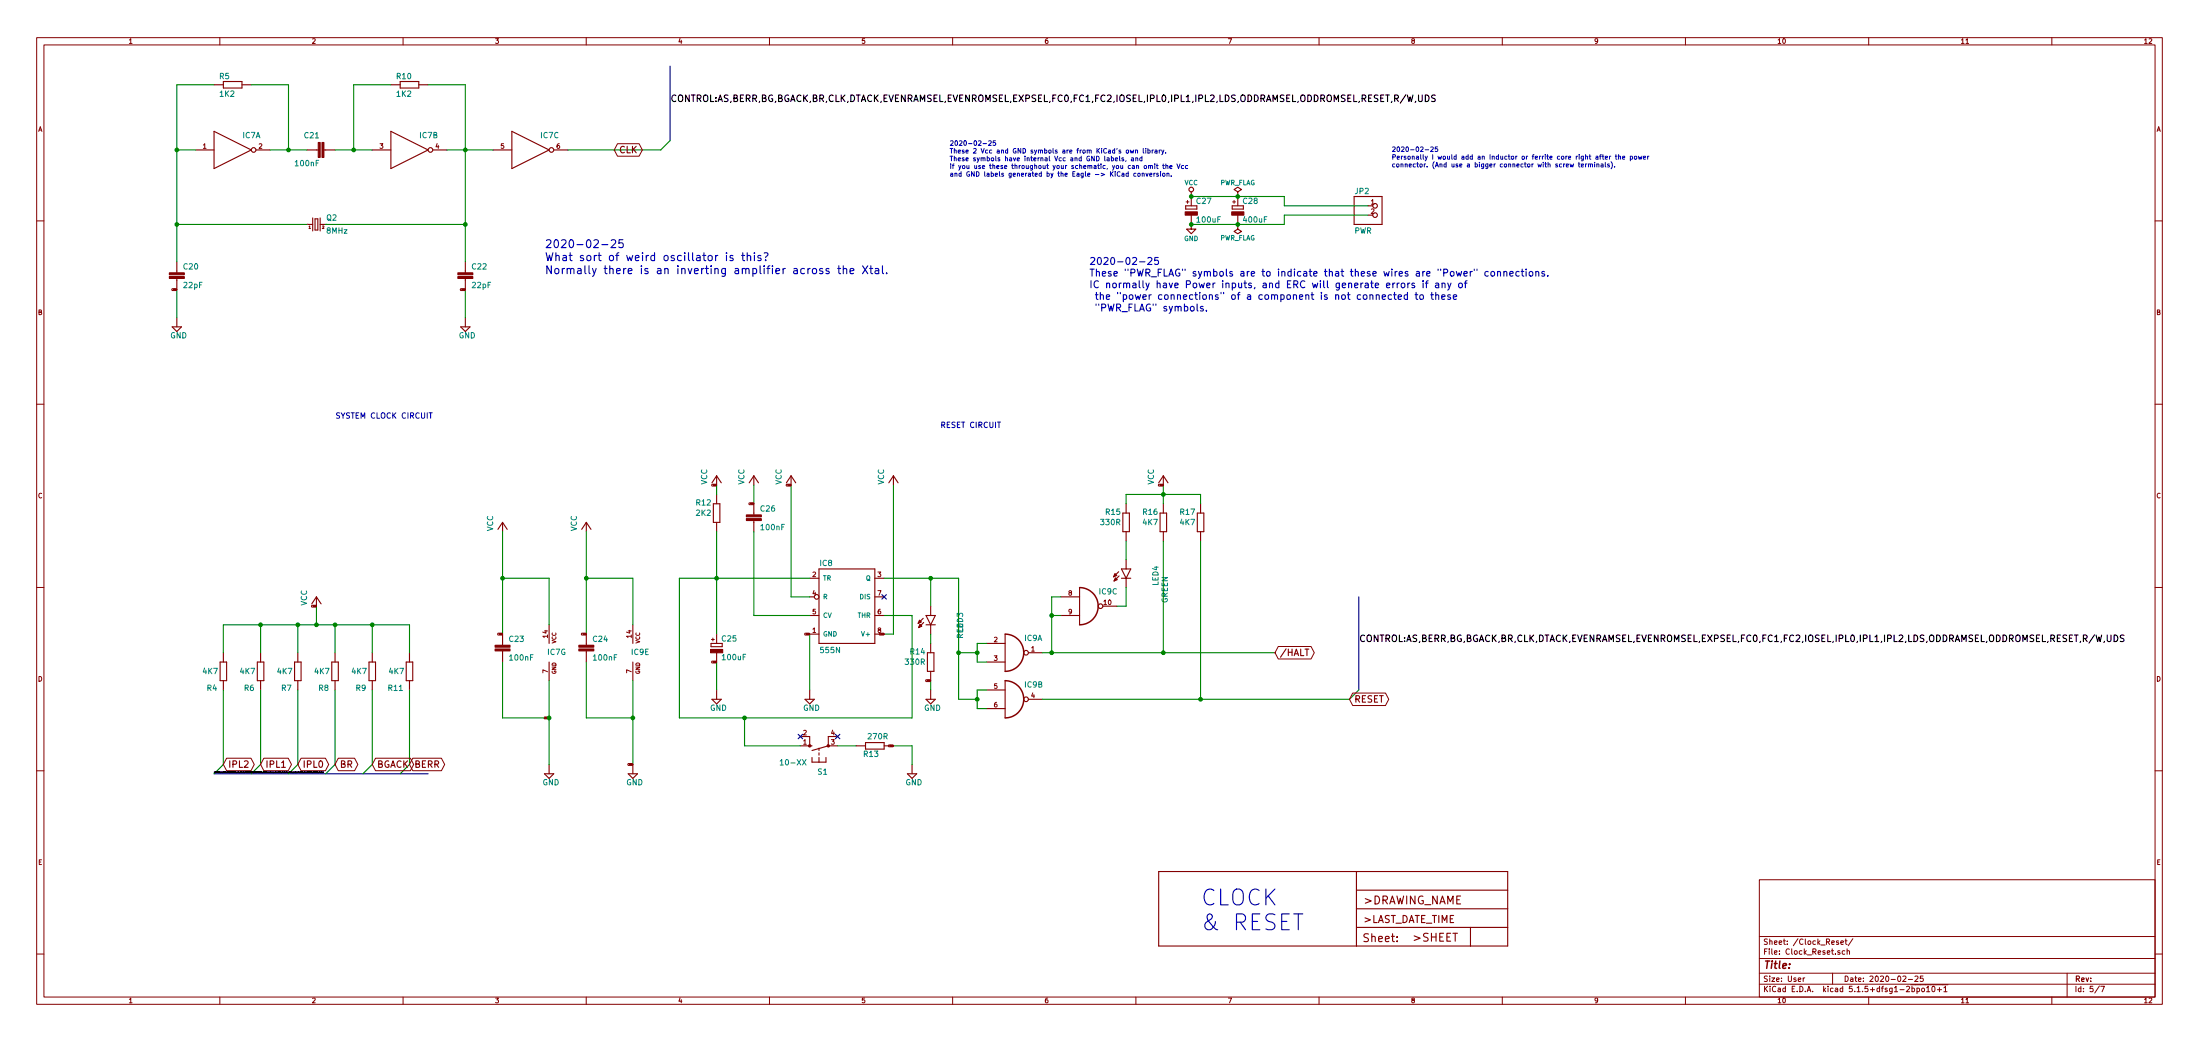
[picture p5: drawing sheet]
EESchema Schematic File Version 4
EELAYER 30 0
EELAYER END
$Descr User 23628 11170
encoding utf-8
Sheet 5 7
Title ""
Date "2020-02-25"
Rev ""
Comp ""
Comment1 ""
Comment2 ""
Comment3 ""
Comment4 ""
$EndDescr
Wire Bus Line
	7200 700  7200 1500
Text Label 7200 1100 0    70   ~ 0
CONTROL:AS,BERR,BG,BGACK,BR,CLK,DTACK,EVENRAMSEL,EVENROMSEL,EXPSEL,FC0,FC1,FC2,IOSEL,IPL0,IPL1,IPL2,LDS,ODDRAMSEL,ODDROMSEL,RESET,R/W,UDS
Wire Bus Line
	14600 6400 14600 7400
Text Label 14600 6900 0    70   ~ 0
CONTROL:AS,BERR,BG,BGACK,BR,CLK,DTACK,EVENRAMSEL,EVENROMSEL,EXPSEL,FC0,FC1,FC2,IOSEL,IPL0,IPL1,IPL2,LDS,ODDRAMSEL,ODDROMSEL,RESET,R/W,UDS
Text Label 2300 8300 0    10   ~ 0
CONTROL:AS,BERR,BG,BGACK,BR,CLK,DTACK,EVENRAMSEL,EVENROMSEL,EXPSEL,FC0,FC1,FC2,IOSEL,IPL0,IPL1,IPL2,LDS,ODDRAMSEL,ODDROMSEL,RESET,R/W,UDS
Wire Wire Line
	2900 1600 3100 1600
Wire Wire Line
	3100 1600 3300 1600
Wire Wire Line
	2700 900  3100 900 
Wire Wire Line
	3100 900  3100 1600
Connection ~ 3100 1600
Wire Wire Line
	3600 1600 3800 1600
Wire Wire Line
	3800 1600 4000 1600
Wire Wire Line
	4200 900  3800 900 
Wire Wire Line
	3800 900  3800 1600
Connection ~ 3800 1600
Wire Wire Line
	4800 1600 5000 1600
Wire Wire Line
	5000 1600 5300 1600
Wire Wire Line
	4600 900  5000 900 
Wire Wire Line
	5000 900  5000 1600
Wire Wire Line
	3500 2400 5000 2400
Wire Wire Line
	5000 2400 5000 1600
Wire Wire Line
	5000 2800 5000 2400
Connection ~ 5000 1600
Connection ~ 5000 2400
Wire Wire Line
	2100 1600 1900 1600
Wire Wire Line
	1900 1600 1900 900 
Wire Wire Line
	1900 900  2300 900 
Wire Wire Line
	1900 1600 1900 2400
Wire Wire Line
	1900 2400 3300 2400
Wire Wire Line
	1900 2800 1900 2400
Connection ~ 1900 1600
Connection ~ 1900 2400
Wire Wire Line
	5000 3100 5000 3400
Text GLabel 5000 3100 0    10   BiDi ~ 0
GND
Wire Wire Line
	1900 3100 1900 3400
Text GLabel 1900 3100 0    10   BiDi ~ 0
GND
Wire Wire Line
	10000 7300 10000 7400
Text GLabel 10000 7300 0    10   BiDi ~ 0
GND
Wire Wire Line
	8700 6800 8700 7400
Text GLabel 8700 6800 0    10   BiDi ~ 0
GND
Wire Wire Line
	9600 8000 9800 8000
Wire Wire Line
	9800 8000 9800 8200
Text GLabel 9600 8000 0    10   BiDi ~ 0
GND
Wire Wire Line
	7700 7100 7700 7400
Text GLabel 7700 7100 0    10   BiDi ~ 0
GND
Wire Wire Line
	14700 2300 13800 2300
Wire Wire Line
	13800 2300 13800 2400
Wire Wire Line
	13800 2400 13300 2400
Wire Wire Line
	13300 2400 12800 2400
Connection ~ 13300 2400
Connection ~ 12800 2400
Wire Wire Line
	6800 8200 6800 7700
Wire Wire Line
	6800 7700 6800 7300
Wire Wire Line
	6800 7700 6300 7700
Wire Wire Line
	6300 7700 6300 7100
Connection ~ 6800 7700
Text GLabel 6800 8200 0    10   BiDi ~ 0
GND
Wire Wire Line
	5900 7700 5400 7700
Wire Wire Line
	5400 7700 5400 7100
Wire Wire Line
	5900 7300 5900 7700
Wire Wire Line
	5900 7700 5900 8200
Connection ~ 5900 7700
Text GLabel 5900 7700 0    10   BiDi ~ 0
GND
Wire Wire Line
	7700 5200 7700 5300
Text GLabel 7700 5200 0    10   BiDi ~ 0
VCC
Wire Wire Line
	8100 5400 8100 5200
Text GLabel 8100 5400 0    10   BiDi ~ 0
VCC
Wire Wire Line
	9500 6800 9600 6800
Wire Wire Line
	9600 6800 9600 5200
Text GLabel 9500 6800 0    10   BiDi ~ 0
VCC
Wire Wire Line
	12500 5200 12500 5300
Wire Wire Line
	12500 5300 12500 5400
Wire Wire Line
	12900 5400 12900 5300
Wire Wire Line
	12900 5300 12500 5300
Wire Wire Line
	12100 5400 12100 5300
Wire Wire Line
	12100 5300 12500 5300
Connection ~ 12500 5300
Text GLabel 12500 5200 0    10   BiDi ~ 0
VCC
Wire Wire Line
	8500 5200 8500 6400
Wire Wire Line
	8500 6400 8700 6400
Text GLabel 8500 5200 0    10   BiDi ~ 0
VCC
Wire Wire Line
	3400 6500 3400 6700
Wire Wire Line
	3400 6700 3200 6700
Wire Wire Line
	3200 6700 2800 6700
Wire Wire Line
	2800 6700 2400 6700
Wire Wire Line
	2400 6700 2400 7000
Wire Wire Line
	3400 6700 3600 6700
Wire Wire Line
	3600 6700 4000 6700
Wire Wire Line
	4000 6700 4400 6700
Wire Wire Line
	4400 6700 4400 7000
Wire Wire Line
	4000 7000 4000 6700
Wire Wire Line
	3600 7000 3600 6700
Wire Wire Line
	3200 7000 3200 6700
Wire Wire Line
	2800 7000 2800 6700
Connection ~ 3400 6700
Connection ~ 4000 6700
Connection ~ 3600 6700
Connection ~ 3200 6700
Connection ~ 2800 6700
Text GLabel 3400 6500 0    10   BiDi ~ 0
VCC
Wire Wire Line
	14700 2200 13800 2200
Wire Wire Line
	13800 2200 13800 2100
Wire Wire Line
	13800 2100 13300 2100
Wire Wire Line
	13300 2100 12800 2100
Connection ~ 13300 2100
Connection ~ 12800 2100
Wire Wire Line
	6300 6800 6300 6200
Wire Wire Line
	6300 6200 6300 5700
Wire Wire Line
	6800 6700 6800 6200
Wire Wire Line
	6800 6200 6300 6200
Connection ~ 6300 6200
Text GLabel 6300 6800 0    10   BiDi ~ 0
VCC
Wire Wire Line
	5400 6800 5400 6200
Wire Wire Line
	5400 6200 5400 5700
Wire Wire Line
	5900 6200 5400 6200
Wire Wire Line
	5900 6200 5900 6700
Connection ~ 5400 6200
Text GLabel 5400 6800 0    10   BiDi ~ 0
VCC
Wire Wire Line
	8100 5700 8100 6600
Wire Wire Line
	8100 6600 8700 6600
Wire Wire Line
	10000 6800 10000 6900
Wire Wire Line
	11200 7000 11300 7000
Wire Wire Line
	11300 7000 12500 7000
Wire Wire Line
	12500 7000 13700 7000
Wire Wire Line
	12500 5800 12500 7000
Wire Wire Line
	11400 6600 11300 6600
Wire Wire Line
	11300 6600 11300 7000
Wire Wire Line
	11300 6600 11300 6400
Wire Wire Line
	11300 6400 11400 6400
Connection ~ 12500 7000
Connection ~ 11300 7000
Connection ~ 11300 6600
Text GLabel 13700 7000 2    70   BiDi ~ 0
/HALT
Wire Wire Line
	12000 6500 12100 6500
Wire Wire Line
	12100 6500 12100 6300
Wire Wire Line
	12100 6000 12100 5800
Wire Wire Line
	10300 7000 10500 7000
Wire Wire Line
	10500 7000 10500 6900
Wire Wire Line
	10500 6900 10600 6900
Wire Wire Line
	10500 7000 10500 7100
Wire Wire Line
	10500 7100 10600 7100
Wire Wire Line
	10300 7000 10300 7500
Wire Wire Line
	10300 7500 10500 7500
Wire Wire Line
	10500 7500 10500 7400
Wire Wire Line
	10500 7400 10600 7400
Wire Wire Line
	10500 7500 10500 7600
Wire Wire Line
	10500 7600 10600 7600
Wire Wire Line
	10300 6200 10300 7000
Wire Wire Line
	9500 6200 10000 6200
Wire Wire Line
	10000 6200 10300 6200
Wire Wire Line
	10000 6500 10000 6200
Connection ~ 10500 7000
Connection ~ 10500 7500
Connection ~ 10300 7000
Connection ~ 10000 6200
Wire Wire Line
	9000 8000 9200 8000
Wire Wire Line
	9500 6600 9800 6600
Wire Wire Line
	8700 6200 7700 6200
Wire Wire Line
	7700 6200 7300 6200
Wire Wire Line
	8000 7700 7300 7700
Wire Wire Line
	7300 7700 7300 6200
Wire Wire Line
	8600 8000 8000 8000
Wire Wire Line
	8000 8000 8000 7700
Wire Wire Line
	7700 5700 7700 6200
Wire Wire Line
	9800 6600 9800 7700
Wire Wire Line
	9800 7700 8000 7700
Wire Wire Line
	7700 6200 7700 6800
Connection ~ 7700 6200
Connection ~ 8000 7700
Wire Wire Line
	7100 1600 6100 1600
Text GLabel 6600 1600 2    70   BiDi ~ 0
CLK
Wire Wire Line
	11200 7500 12900 7500
Wire Wire Line
	12900 5800 12900 7500
Wire Wire Line
	14500 7500 12900 7500
Connection ~ 12900 7500
Text GLabel 14500 7500 2    70   BiDi ~ 0
RESET
Wire Wire Line
	2400 8200 2400 7400
Text GLabel 2400 8200 2    70   BiDi ~ 0
IPL2
Wire Wire Line
	2800 8200 2800 7400
Text GLabel 2800 8200 2    70   BiDi ~ 0
IPL1
Wire Wire Line
	3200 8200 3200 7400
Text GLabel 3200 8200 2    70   BiDi ~ 0
IPL0
Wire Wire Line
	4000 8200 4000 7400
Text GLabel 4000 8200 2    70   BiDi ~ 0
BGACK
Wire Wire Line
	3600 8200 3600 7400
Text GLabel 3600 8200 2    70   BiDi ~ 0
BR
Wire Wire Line
	4400 8200 4400 7400
Text GLabel 4400 8200 2    70   BiDi ~ 0
BERR
Entry Wire Line
	7100 1600 7200 1500
Entry Wire Line
	14500 7500 14600 7400
Entry Wire Line
	2300 8300 2400 8200
Entry Wire Line
	2700 8300 2800 8200
Entry Wire Line
	3100 8300 3200 8200
Entry Wire Line
	3900 8300 4000 8200
Entry Wire Line
	3500 8300 3600 8200
Entry Wire Line
	4300 8300 4400 8200
$Comp
L rosco_m68k-eagle-import:C2,5-3 C20
U 1 1
P 1900 2900
AR Path="/88BEBDCA" Ref="C20"  Part="1" 
AR Path="/5E53B952/88BEBDCA" Ref="C20"  Part="1" 
F 0 "C20" H 1960 2915 59  0000 L BNN
F 1 "22pF" H 1960 2715 59  0000 L BNN
F 2 "rosco_m68k:C2.5-3" H 1900 2900 50  0001 C CNN
F 3 "" H 1900 2900 50  0001 C CNN
	1    1900 2900
	1    0    0    -1  
$EndComp
$Comp
L rosco_m68k-eagle-import:C2,5-3 C22
U 1 1
P 5000 2900
AR Path="/F30D3666" Ref="C22"  Part="1" 
AR Path="/5E53B952/F30D3666" Ref="C22"  Part="1" 
F 0 "C22" H 5060 2915 59  0000 L BNN
F 1 "22pF" H 5060 2715 59  0000 L BNN
F 2 "rosco_m68k:C2.5-3" H 5000 2900 50  0001 C CNN
F 3 "" H 5000 2900 50  0001 C CNN
	1    5000 2900
	1    0    0    -1  
$EndComp
$Comp
L rosco_m68k-eagle-import:C2,5-3 C21
U 1 1
P 3400 1600
AR Path="/16E29A2C" Ref="C21"  Part="1" 
AR Path="/5E53B952/16E29A2C" Ref="C21"  Part="1" 
F 0 "C21" V 3585 1560 59  0000 L BNN
F 1 "100nF" V 3285 1560 59  0000 L BNN
F 2 "rosco_m68k:C2.5-3" H 3400 1600 50  0001 C CNN
F 3 "" H 3400 1600 50  0001 C CNN
	1    3400 1600
	0    -1   -1   0   
$EndComp
$Comp
L rosco_m68k-eagle-import:R-EU_0207_10 R5
U 1 1
P 2500 900
AR Path="/76E91BB6" Ref="R5"  Part="1" 
AR Path="/5E53B952/76E91BB6" Ref="R5"  Part="1" 
F 0 "R5" H 2350 959 59  0000 L BNN
F 1 "1K2" H 2350 770 59  0000 L BNN
F 2 "rosco_m68k:0207_10" H 2500 900 50  0001 C CNN
F 3 "" H 2500 900 50  0001 C CNN
	1    2500 900 
	1    0    0    -1  
$EndComp
$Comp
L rosco_m68k-eagle-import:R-EU_0207_10 R10
U 1 1
P 4400 900
AR Path="/7B8B8F0B" Ref="R10"  Part="1" 
AR Path="/5E53B952/7B8B8F0B" Ref="R10"  Part="1" 
F 0 "R10" H 4250 959 59  0000 L BNN
F 1 "1K2" H 4250 770 59  0000 L BNN
F 2 "rosco_m68k:0207_10" H 4400 900 50  0001 C CNN
F 3 "" H 4400 900 50  0001 C CNN
	1    4400 900 
	1    0    0    -1  
$EndComp
$Comp
L rosco_m68k-eagle-import:CRYSTALHC49S Q2
U 1 1
P 3400 2400
AR Path="/8AC56962" Ref="Q2"  Part="1" 
AR Path="/5E53B952/8AC56962" Ref="Q2"  Part="1" 
F 0 "Q2" H 3500 2440 59  0000 L BNN
F 1 "8MHz" H 3500 2300 59  0000 L BNN
F 2 "rosco_m68k:HC49_S" H 3400 2400 50  0001 C CNN
F 3 "" H 3400 2400 50  0001 C CNN
	1    3400 2400
	1    0    0    -1  
$EndComp
$Comp
L rosco_m68k-eagle-import:GND #SUPPLY20
U 1 1
P 1900 3500
AR Path="/11576E5E" Ref="#SUPPLY20"  Part="1" 
AR Path="/5E53B952/11576E5E" Ref="#SUPPLY020"  Part="1" 
F 0 "#SUPPLY020" H 1900 3500 50  0001 C CNN
F 1 "GND" H 1825 3375 59  0000 L BNN
F 2 "" H 1900 3500 50  0001 C CNN
F 3 "" H 1900 3500 50  0001 C CNN
	1    1900 3500
	1    0    0    -1  
$EndComp
$Comp
L rosco_m68k-eagle-import:GND #SUPPLY21
U 1 1
P 5000 3500
AR Path="/BB85E6C7" Ref="#SUPPLY21"  Part="1" 
AR Path="/5E53B952/BB85E6C7" Ref="#SUPPLY021"  Part="1" 
F 0 "#SUPPLY021" H 5000 3500 50  0001 C CNN
F 1 "GND" H 4925 3375 59  0000 L BNN
F 2 "" H 5000 3500 50  0001 C CNN
F 3 "" H 5000 3500 50  0001 C CNN
	1    5000 3500
	1    0    0    -1  
$EndComp
$Comp
L rosco_m68k-eagle-import:A3L-LOC #FRAME4
U 1 1
P 1100 10300
AR Path="/16F02BA1" Ref="#FRAME4"  Part="1" 
AR Path="/5E53B952/16F02BA1" Ref="#FRAME4"  Part="1" 
F 0 "#FRAME4" H 1100 10300 50  0001 C CNN
F 1 "BOOT line generator" H 1100 10300 50  0001 C CNN
F 2 "" H 1100 10300 50  0001 C CNN
F 3 "" H 1100 10300 50  0001 C CNN
	1    1100 10300
	1    0    0    -1  
$EndComp
$Comp
L rosco_m68k-eagle-import:555N IC8
U 1 1
P 9100 6500
AR Path="/FEE713EA" Ref="IC8"  Part="1" 
AR Path="/5E53B952/FEE713EA" Ref="IC8"  Part="1" 
F 0 "IC8" H 8800 6930 59  0000 L BNN
F 1 "555N" H 8800 5995 59  0000 L BNN
F 2 "rosco_m68k:DIL08" H 9100 6500 50  0001 C CNN
F 3 "" H 9100 6500 50  0001 C CNN
	1    9100 6500
	1    0    0    -1  
$EndComp
$Comp
L rosco_m68k-eagle-import:7401N IC9
U 1 1
P 10900 7000
AR Path="/F64B6C5C" Ref="IC9"  Part="1" 
AR Path="/5E53B952/F64B6C5C" Ref="IC9"  Part="1" 
F 0 "IC9" H 11000 7125 59  0000 L BNN
F 1 "74LS01N" H 11000 6800 59  0001 L BNN
F 2 "rosco_m68k:DIL14" H 10900 7000 50  0001 C CNN
F 3 "" H 10900 7000 50  0001 C CNN
	1    10900 7000
	1    0    0    -1  
$EndComp
$Comp
L rosco_m68k-eagle-import:7401N IC9
U 2 1
P 10900 7500
AR Path="/F64B6C50" Ref="IC9"  Part="2" 
AR Path="/5E53B952/F64B6C50" Ref="IC9"  Part="2" 
F 0 "IC9" H 11000 7625 59  0000 L BNN
F 1 "74LS01N" H 11000 7300 59  0001 L BNN
F 2 "rosco_m68k:DIL14" H 10900 7500 50  0001 C CNN
F 3 "" H 10900 7500 50  0001 C CNN
	2    10900 7500
	1    0    0    -1  
$EndComp
$Comp
L rosco_m68k-eagle-import:7401N IC9
U 3 1
P 11700 6500
AR Path="/F64B6C54" Ref="IC9"  Part="3" 
AR Path="/5E53B952/F64B6C54" Ref="IC9"  Part="3" 
F 0 "IC9" H 11800 6625 59  0000 L BNN
F 1 "74LS01N" H 11800 6300 59  0001 L BNN
F 2 "rosco_m68k:DIL14" H 11700 6500 50  0001 C CNN
F 3 "" H 11700 6500 50  0001 C CNN
	3    11700 6500
	1    0    0    -1  
$EndComp
$Comp
L rosco_m68k-eagle-import:R-EU_0207_10 R12
U 1 1
P 7700 5500
AR Path="/F401FE7E" Ref="R12"  Part="1" 
AR Path="/5E53B952/F401FE7E" Ref="R12"  Part="1" 
F 0 "R12" V 7841 5550 59  0000 L BNN
F 1 "2K2" V 7730 5550 59  0000 L BNN
F 2 "rosco_m68k:0207_10" H 7700 5500 50  0001 C CNN
F 3 "" H 7700 5500 50  0001 C CNN
	1    7700 5500
	0    -1   -1   0   
$EndComp
$Comp
L rosco_m68k-eagle-import:R-EU_0207_10 R13
U 1 1
P 9400 8000
AR Path="/BDE9F7DA" Ref="R13"  Part="1" 
AR Path="/5E53B952/BDE9F7DA" Ref="R13"  Part="1" 
F 0 "R13" H 9350 8059 59  0000 L BNN
F 1 "270R" H 9250 7870 59  0000 L BNN
F 2 "rosco_m68k:0207_10" H 9400 8000 50  0001 C CNN
F 3 "" H 9400 8000 50  0001 C CNN
	1    9400 8000
	-1   0    0    1   
$EndComp
$Comp
L rosco_m68k-eagle-import:R-EU_0207_10 R14
U 1 1
P 10000 7100
AR Path="/59846CAA" Ref="R14"  Part="1" 
AR Path="/5E53B952/59846CAA" Ref="R14"  Part="1" 
F 0 "R14" V 10141 7150 59  0000 L BNN
F 1 "330R" V 10030 7150 59  0000 L BNN
F 2 "rosco_m68k:0207_10" H 10000 7100 50  0001 C CNN
F 3 "" H 10000 7100 50  0001 C CNN
	1    10000 7100
	0    -1   -1   0   
$EndComp
$Comp
L rosco_m68k-eagle-import:R-EU_0207_10 R16
U 1 1
P 12500 5600
AR Path="/1CDB656C" Ref="R16"  Part="1" 
AR Path="/5E53B952/1CDB656C" Ref="R16"  Part="1" 
F 0 "R16" V 12641 5650 59  0000 L BNN
F 1 "4K7" V 12530 5650 59  0000 L BNN
F 2 "rosco_m68k:0207_10" H 12500 5600 50  0001 C CNN
F 3 "" H 12500 5600 50  0001 C CNN
	1    12500 5600
	0    -1   -1   0   
$EndComp
$Comp
L rosco_m68k-eagle-import:R-EU_0207_10 R17
U 1 1
P 12900 5600
AR Path="/120757BD" Ref="R17"  Part="1" 
AR Path="/5E53B952/120757BD" Ref="R17"  Part="1" 
F 0 "R17" V 13041 5650 59  0000 L BNN
F 1 "4K7" V 12930 5650 59  0000 L BNN
F 2 "rosco_m68k:0207_10" H 12900 5600 50  0001 C CNN
F 3 "" H 12900 5600 50  0001 C CNN
	1    12900 5600
	0    -1   -1   0   
$EndComp
$Comp
L rosco_m68k-eagle-import:R-EU_0207_10 R15
U 1 1
P 12100 5600
AR Path="/FD2CBBBB" Ref="R15"  Part="1" 
AR Path="/5E53B952/FD2CBBBB" Ref="R15"  Part="1" 
F 0 "R15" V 12241 5650 59  0000 L BNN
F 1 "330R" V 12130 5650 59  0000 L BNN
F 2 "rosco_m68k:0207_10" H 12100 5600 50  0001 C CNN
F 3 "" H 12100 5600 50  0001 C CNN
	1    12100 5600
	0    -1   -1   0   
$EndComp
$Comp
L rosco_m68k-eagle-import:C2,5-3 C26
U 1 1
P 8100 5500
AR Path="/3410F41C" Ref="C26"  Part="1" 
AR Path="/5E53B952/3410F41C" Ref="C26"  Part="1" 
F 0 "C26" H 8160 5515 59  0000 L BNN
F 1 "100nF" H 8160 5315 59  0000 L BNN
F 2 "rosco_m68k:C2.5-3" H 8100 5500 50  0001 C CNN
F 3 "" H 8100 5500 50  0001 C CNN
	1    8100 5500
	1    0    0    -1  
$EndComp
$Comp
L rosco_m68k-eagle-import:10-XX S1
U 1 1
P 8800 8000
AR Path="/CEBFFD5E" Ref="S1"  Part="1" 
AR Path="/5E53B952/CEBFFD5E" Ref="S1"  Part="1" 
F 0 "S1" V 8550 7900 59  0000 L BNN
F 1 "10-XX" V 8650 8125 59  0000 L BNN
F 2 "rosco_m68k:B3F-10XX" H 8800 8000 50  0001 C CNN
F 3 "" H 8800 8000 50  0001 C CNN
	1    8800 8000
	0    -1   -1   0   
$EndComp
$Comp
L rosco_m68k-eagle-import:VCC #P+19
U 1 1
P 7700 5100
AR Path="/A2BCAE6A" Ref="#P+19"  Part="1" 
AR Path="/5E53B952/A2BCAE6A" Ref="#P+019"  Part="1" 
F 0 "#P+019" H 7700 5100 50  0001 C CNN
F 1 "VCC" V 7600 5000 59  0000 L BNN
F 2 "" H 7700 5100 50  0001 C CNN
F 3 "" H 7700 5100 50  0001 C CNN
	1    7700 5100
	1    0    0    -1  
$EndComp
$Comp
L rosco_m68k-eagle-import:GND #SUPPLY24
U 1 1
P 7700 7500
AR Path="/6EA68DB5" Ref="#SUPPLY24"  Part="1" 
AR Path="/5E53B952/6EA68DB5" Ref="#SUPPLY024"  Part="1" 
F 0 "#SUPPLY024" H 7700 7500 50  0001 C CNN
F 1 "GND" H 7625 7375 59  0000 L BNN
F 2 "" H 7700 7500 50  0001 C CNN
F 3 "" H 7700 7500 50  0001 C CNN
	1    7700 7500
	1    0    0    -1  
$EndComp
$Comp
L rosco_m68k-eagle-import:LED5MM LED3
U 1 1
P 10000 6600
AR Path="/273DB787" Ref="LED3"  Part="1" 
AR Path="/5E53B952/273DB787" Ref="LED3"  Part="1" 
F 0 "LED3" V 10280 6640 59  0000 R TNN
F 1 "RED" V 10280 6525 59  0000 R TNN
F 2 "rosco_m68k:LED5MM" H 10000 6600 50  0001 C CNN
F 3 "" H 10000 6600 50  0001 C CNN
	1    10000 6600
	1    0    0    -1  
$EndComp
$Comp
L rosco_m68k-eagle-import:LED5MM LED4
U 1 1
P 12100 6100
AR Path="/E47C4FF9" Ref="LED4"  Part="1" 
AR Path="/5E53B952/E47C4FF9" Ref="LED4"  Part="1" 
F 0 "LED4" V 12380 6140 59  0000 R TNN
F 1 "GREEN" V 12480 6025 59  0000 R TNN
F 2 "rosco_m68k:LED5MM" H 12100 6100 50  0001 C CNN
F 3 "" H 12100 6100 50  0001 C CNN
	1    12100 6100
	1    0    0    -1  
$EndComp
$Comp
L rosco_m68k-eagle-import:GND #SUPPLY27
U 1 1
P 10000 7500
AR Path="/25AF8A01" Ref="#SUPPLY27"  Part="1" 
AR Path="/5E53B952/25AF8A01" Ref="#SUPPLY027"  Part="1" 
F 0 "#SUPPLY027" H 10000 7500 50  0001 C CNN
F 1 "GND" H 9925 7375 59  0000 L BNN
F 2 "" H 10000 7500 50  0001 C CNN
F 3 "" H 10000 7500 50  0001 C CNN
	1    10000 7500
	1    0    0    -1  
$EndComp
$Comp
L rosco_m68k-eagle-import:VCC #P+23
U 1 1
P 12500 5100
AR Path="/3F3FBE72" Ref="#P+23"  Part="1" 
AR Path="/5E53B952/3F3FBE72" Ref="#P+023"  Part="1" 
F 0 "#P+023" H 12500 5100 50  0001 C CNN
F 1 "VCC" V 12400 5000 59  0000 L BNN
F 2 "" H 12500 5100 50  0001 C CNN
F 3 "" H 12500 5100 50  0001 C CNN
	1    12500 5100
	1    0    0    -1  
$EndComp
$Comp
L rosco_m68k-eagle-import:VCC #P+22
U 1 1
P 9600 5100
AR Path="/DE82DA3E" Ref="#P+22"  Part="1" 
AR Path="/5E53B952/DE82DA3E" Ref="#P+022"  Part="1" 
F 0 "#P+022" H 9600 5100 50  0001 C CNN
F 1 "VCC" V 9500 5000 59  0000 L BNN
F 2 "" H 9600 5100 50  0001 C CNN
F 3 "" H 9600 5100 50  0001 C CNN
	1    9600 5100
	1    0    0    -1  
$EndComp
$Comp
L rosco_m68k-eagle-import:VCC #P+20
U 1 1
P 8100 5100
AR Path="/0B44AC3A" Ref="#P+20"  Part="1" 
AR Path="/5E53B952/0B44AC3A" Ref="#P+020"  Part="1" 
F 0 "#P+020" H 8100 5100 50  0001 C CNN
F 1 "VCC" V 8000 5000 59  0000 L BNN
F 2 "" H 8100 5100 50  0001 C CNN
F 3 "" H 8100 5100 50  0001 C CNN
	1    8100 5100
	1    0    0    -1  
$EndComp
$Comp
L rosco_m68k-eagle-import:GND #SUPPLY26
U 1 1
P 9800 8300
AR Path="/D211C7B6" Ref="#SUPPLY26"  Part="1" 
AR Path="/5E53B952/D211C7B6" Ref="#SUPPLY026"  Part="1" 
F 0 "#SUPPLY026" H 9800 8300 50  0001 C CNN
F 1 "GND" H 9725 8175 59  0000 L BNN
F 2 "" H 9800 8300 50  0001 C CNN
F 3 "" H 9800 8300 50  0001 C CNN
	1    9800 8300
	1    0    0    -1  
$EndComp
$Comp
L rosco_m68k-eagle-import:GND #SUPPLY25
U 1 1
P 8700 7500
AR Path="/45AA5876" Ref="#SUPPLY25"  Part="1" 
AR Path="/5E53B952/45AA5876" Ref="#SUPPLY025"  Part="1" 
F 0 "#SUPPLY025" H 8700 7500 50  0001 C CNN
F 1 "GND" H 8625 7375 59  0000 L BNN
F 2 "" H 8700 7500 50  0001 C CNN
F 3 "" H 8700 7500 50  0001 C CNN
	1    8700 7500
	1    0    0    -1  
$EndComp
$Comp
L rosco_m68k-eagle-import:VCC #P+21
U 1 1
P 8500 5100
AR Path="/AF5215F4" Ref="#P+21"  Part="1" 
AR Path="/5E53B952/AF5215F4" Ref="#P+021"  Part="1" 
F 0 "#P+021" H 8500 5100 50  0001 C CNN
F 1 "VCC" V 8400 5000 59  0000 L BNN
F 2 "" H 8500 5100 50  0001 C CNN
F 3 "" H 8500 5100 50  0001 C CNN
	1    8500 5100
	1    0    0    -1  
$EndComp
$Comp
L rosco_m68k-eagle-import:R-EU_0207_10 R4
U 1 1
P 2400 7200
AR Path="/51A2EE5C" Ref="R4"  Part="1" 
AR Path="/5E53B952/51A2EE5C" Ref="R4"  Part="1" 
F 0 "R4" V 2250 7259 59  0000 L BNN
F 1 "4K7" V 2430 7250 59  0000 L BNN
F 2 "rosco_m68k:0207_10" H 2400 7200 50  0001 C CNN
F 3 "" H 2400 7200 50  0001 C CNN
	1    2400 7200
	0    -1   -1   0   
$EndComp
$Comp
L rosco_m68k-eagle-import:R-EU_0207_10 R6
U 1 1
P 2800 7200
AR Path="/5F990599" Ref="R6"  Part="1" 
AR Path="/5E53B952/5F990599" Ref="R6"  Part="1" 
F 0 "R6" V 2650 7259 59  0000 L BNN
F 1 "4K7" V 2830 7250 59  0000 L BNN
F 2 "rosco_m68k:0207_10" H 2800 7200 50  0001 C CNN
F 3 "" H 2800 7200 50  0001 C CNN
	1    2800 7200
	0    -1   -1   0   
$EndComp
$Comp
L rosco_m68k-eagle-import:R-EU_0207_10 R7
U 1 1
P 3200 7200
AR Path="/A57FCB1C" Ref="R7"  Part="1" 
AR Path="/5E53B952/A57FCB1C" Ref="R7"  Part="1" 
F 0 "R7" V 3050 7259 59  0000 L BNN
F 1 "4K7" V 3230 7250 59  0000 L BNN
F 2 "rosco_m68k:0207_10" H 3200 7200 50  0001 C CNN
F 3 "" H 3200 7200 50  0001 C CNN
	1    3200 7200
	0    -1   -1   0   
$EndComp
$Comp
L rosco_m68k-eagle-import:R-EU_0207_10 R8
U 1 1
P 3600 7200
AR Path="/88AE9C44" Ref="R8"  Part="1" 
AR Path="/5E53B952/88AE9C44" Ref="R8"  Part="1" 
F 0 "R8" V 3450 7259 59  0000 L BNN
F 1 "4K7" V 3630 7250 59  0000 L BNN
F 2 "rosco_m68k:0207_10" H 3600 7200 50  0001 C CNN
F 3 "" H 3600 7200 50  0001 C CNN
	1    3600 7200
	0    -1   -1   0   
$EndComp
$Comp
L rosco_m68k-eagle-import:R-EU_0207_10 R9
U 1 1
P 4000 7200
AR Path="/949C8759" Ref="R9"  Part="1" 
AR Path="/5E53B952/949C8759" Ref="R9"  Part="1" 
F 0 "R9" V 3850 7259 59  0000 L BNN
F 1 "4K7" V 4030 7250 59  0000 L BNN
F 2 "rosco_m68k:0207_10" H 4000 7200 50  0001 C CNN
F 3 "" H 4000 7200 50  0001 C CNN
	1    4000 7200
	0    -1   -1   0   
$EndComp
$Comp
L rosco_m68k-eagle-import:R-EU_0207_10 R11
U 1 1
P 4400 7200
AR Path="/755AD31A" Ref="R11"  Part="1" 
AR Path="/5E53B952/755AD31A" Ref="R11"  Part="1" 
F 0 "R11" V 4250 7259 59  0000 L BNN
F 1 "4K7" V 4430 7250 59  0000 L BNN
F 2 "rosco_m68k:0207_10" H 4400 7200 50  0001 C CNN
F 3 "" H 4400 7200 50  0001 C CNN
	1    4400 7200
	0    -1   -1   0   
$EndComp
$Comp
L rosco_m68k-eagle-import:VCC #P+16
U 1 1
P 3400 6400
AR Path="/483164F1" Ref="#P+16"  Part="1" 
AR Path="/5E53B952/483164F1" Ref="#P+016"  Part="1" 
F 0 "#P+016" H 3400 6400 50  0001 C CNN
F 1 "VCC" V 3300 6300 59  0000 L BNN
F 2 "" H 3400 6400 50  0001 C CNN
F 3 "" H 3400 6400 50  0001 C CNN
	1    3400 6400
	1    0    0    -1  
$EndComp
$Comp
L rosco_m68k-eagle-import:CPOL-EUE2.5-5 C25
U 1 1
P 7700 6900
AR Path="/3922B072" Ref="C25"  Part="1" 
AR Path="/5E53B952/3922B072" Ref="C25"  Part="1" 
F 0 "C25" H 7745 6919 59  0000 L BNN
F 1 "100uF" H 7745 6719 59  0000 L BNN
F 2 "rosco_m68k:E2,5-5" H 7700 6900 50  0001 C CNN
F 3 "" H 7700 6900 50  0001 C CNN
	1    7700 6900
	1    0    0    -1  
$EndComp
$Comp
L rosco_m68k-eagle-import:7404N IC7
U 1 1
P 2500 1600
AR Path="/46D5F863" Ref="IC7"  Part="1" 
AR Path="/5E53B952/46D5F863" Ref="IC7"  Part="1" 
F 0 "IC7" H 2600 1725 59  0000 L BNN
F 1 "7404N" H 2600 1400 59  0001 L BNN
F 2 "rosco_m68k:DIL14" H 2500 1600 50  0001 C CNN
F 3 "" H 2500 1600 50  0001 C CNN
	1    2500 1600
	1    0    0    -1  
$EndComp
$Comp
L rosco_m68k-eagle-import:7404N IC7
U 2 1
P 4400 1600
AR Path="/46D5F86F" Ref="IC7"  Part="2" 
AR Path="/5E53B952/46D5F86F" Ref="IC7"  Part="2" 
F 0 "IC7" H 4500 1725 59  0000 L BNN
F 1 "7404N" H 4500 1400 59  0001 L BNN
F 2 "rosco_m68k:DIL14" H 4400 1600 50  0001 C CNN
F 3 "" H 4400 1600 50  0001 C CNN
	2    4400 1600
	1    0    0    -1  
$EndComp
$Comp
L rosco_m68k-eagle-import:7404N IC7
U 3 1
P 5700 1600
AR Path="/46D5F86B" Ref="IC7"  Part="3" 
AR Path="/5E53B952/46D5F86B" Ref="IC7"  Part="3" 
F 0 "IC7" H 5800 1725 59  0000 L BNN
F 1 "7404N" H 5800 1400 59  0001 L BNN
F 2 "rosco_m68k:DIL14" H 5700 1600 50  0001 C CNN
F 3 "" H 5700 1600 50  0001 C CNN
	3    5700 1600
	1    0    0    -1  
$EndComp
$Comp
L rosco_m68k-eagle-import:PINHD-1X2 JP2
U 1 1
P 14800 2300
AR Path="/3FCB3712" Ref="JP2"  Part="1" 
AR Path="/5E53B952/3FCB3712" Ref="JP2"  Part="1" 
F 0 "JP2" H 14550 2525 59  0000 L BNN
F 1 "PWR" H 14550 2100 59  0000 L BNN
F 2 "rosco_m68k:1X02" H 14800 2300 50  0001 C CNN
F 3 "" H 14800 2300 50  0001 C CNN
F 4 "+5V" H 14900 2400 59  0001 L BNN "1"
F 5 "GND" H 14900 2300 59  0001 L BNN "2"
	1    14800 2300
	1    0    0    -1  
$EndComp
$Comp
L rosco_m68k-eagle-import:CPOL-EUE3.5-10 C28
U 1 1
P 13300 2200
AR Path="/FBED0E41" Ref="C28"  Part="1" 
AR Path="/5E53B952/FBED0E41" Ref="C28"  Part="1" 
F 0 "C28" H 13345 2219 59  0000 L BNN
F 1 "400uF" H 13345 2019 59  0000 L BNN
F 2 "rosco_m68k:E3,5-10" H 13300 2200 50  0001 C CNN
F 3 "" H 13300 2200 50  0001 C CNN
	1    13300 2200
	1    0    0    -1  
$EndComp
$Comp
L rosco_m68k-eagle-import:CPOL-EUE2.5-5 C27
U 1 1
P 12800 2200
AR Path="/0D735E1F" Ref="C27"  Part="1" 
AR Path="/5E53B952/0D735E1F" Ref="C27"  Part="1" 
F 0 "C27" H 12845 2219 59  0000 L BNN
F 1 "100uF" H 12845 2019 59  0000 L BNN
F 2 "rosco_m68k:E2,5-5" H 12800 2200 50  0001 C CNN
F 3 "" H 12800 2200 50  0001 C CNN
	1    12800 2200
	1    0    0    -1  
$EndComp
$Comp
L rosco_m68k-eagle-import:7401N IC9
U 5 1
P 6800 7000
AR Path="/F64B6C4C" Ref="IC9"  Part="5" 
AR Path="/5E53B952/F64B6C4C" Ref="IC9"  Part="5" 
F 0 "IC9" H 6775 6975 59  0000 L BNN
F 1 "74LS01N" H 6900 6800 59  0001 L BNN
F 2 "rosco_m68k:DIL14" H 6800 7000 50  0001 C CNN
F 3 "" H 6800 7000 50  0001 C CNN
	5    6800 7000
	1    0    0    -1  
$EndComp
$Comp
L rosco_m68k-eagle-import:C2,5-3 C24
U 1 1
P 6300 6900
AR Path="/DA218AC8" Ref="C24"  Part="1" 
AR Path="/5E53B952/DA218AC8" Ref="C24"  Part="1" 
F 0 "C24" H 6360 6915 59  0000 L BNN
F 1 "100nF" H 6360 6715 59  0000 L BNN
F 2 "rosco_m68k:C2.5-3" H 6300 6900 50  0001 C CNN
F 3 "" H 6300 6900 50  0001 C CNN
	1    6300 6900
	1    0    0    -1  
$EndComp
$Comp
L rosco_m68k-eagle-import:VCC #P+18
U 1 1
P 6300 5600
AR Path="/21F8E9C7" Ref="#P+18"  Part="1" 
AR Path="/5E53B952/21F8E9C7" Ref="#P+018"  Part="1" 
F 0 "#P+018" H 6300 5600 50  0001 C CNN
F 1 "VCC" V 6200 5500 59  0000 L BNN
F 2 "" H 6300 5600 50  0001 C CNN
F 3 "" H 6300 5600 50  0001 C CNN
	1    6300 5600
	1    0    0    -1  
$EndComp
$Comp
L rosco_m68k-eagle-import:GND #SUPPLY23
U 1 1
P 6800 8300
AR Path="/B94ED314" Ref="#SUPPLY23"  Part="1" 
AR Path="/5E53B952/B94ED314" Ref="#SUPPLY023"  Part="1" 
F 0 "#SUPPLY023" H 6800 8300 50  0001 C CNN
F 1 "GND" H 6725 8175 59  0000 L BNN
F 2 "" H 6800 8300 50  0001 C CNN
F 3 "" H 6800 8300 50  0001 C CNN
	1    6800 8300
	1    0    0    -1  
$EndComp
$Comp
L rosco_m68k-eagle-import:7404N IC7
U 7 1
P 5900 7000
AR Path="/46D5F87B" Ref="IC7"  Part="7" 
AR Path="/5E53B952/46D5F87B" Ref="IC7"  Part="7" 
F 0 "IC7" H 5875 6975 59  0000 L BNN
F 1 "7404N" H 6000 6800 59  0001 L BNN
F 2 "rosco_m68k:DIL14" H 5900 7000 50  0001 C CNN
F 3 "" H 5900 7000 50  0001 C CNN
	7    5900 7000
	1    0    0    -1  
$EndComp
$Comp
L rosco_m68k-eagle-import:C2,5-3 C23
U 1 1
P 5400 6900
AR Path="/6D2DCFB6" Ref="C23"  Part="1" 
AR Path="/5E53B952/6D2DCFB6" Ref="C23"  Part="1" 
F 0 "C23" H 5460 6915 59  0000 L BNN
F 1 "100nF" H 5460 6715 59  0000 L BNN
F 2 "rosco_m68k:C2.5-3" H 5400 6900 50  0001 C CNN
F 3 "" H 5400 6900 50  0001 C CNN
	1    5400 6900
	1    0    0    -1  
$EndComp
$Comp
L rosco_m68k-eagle-import:VCC #P+17
U 1 1
P 5400 5600
AR Path="/E83F5DEA" Ref="#P+17"  Part="1" 
AR Path="/5E53B952/E83F5DEA" Ref="#P+017"  Part="1" 
F 0 "#P+017" H 5400 5600 50  0001 C CNN
F 1 "VCC" V 5300 5500 59  0000 L BNN
F 2 "" H 5400 5600 50  0001 C CNN
F 3 "" H 5400 5600 50  0001 C CNN
	1    5400 5600
	1    0    0    -1  
$EndComp
$Comp
L rosco_m68k-eagle-import:GND #SUPPLY22
U 1 1
P 5900 8300
AR Path="/75100347" Ref="#SUPPLY22"  Part="1" 
AR Path="/5E53B952/75100347" Ref="#SUPPLY022"  Part="1" 
F 0 "#SUPPLY022" H 5900 8300 50  0001 C CNN
F 1 "GND" H 5825 8175 59  0000 L BNN
F 2 "" H 5900 8300 50  0001 C CNN
F 3 "" H 5900 8300 50  0001 C CNN
	1    5900 8300
	1    0    0    -1  
$EndComp
Text Notes 10100 4600 0    59   ~ 0
RESET CIRCUIT
Text Notes 3600 4500 0    59   ~ 0
SYSTEM CLOCK CIRCUIT
Text Notes 12900 10000 0    170  ~ 0
CLOCK\n& RESET
NoConn ~ 9000 7900
NoConn ~ 8600 7900
NoConn ~ 9500 6400
Wire Bus Line
	2300 8300 4600 8300
$Comp
L power:PWR_FLAG #FLG0101
U 1 1
P 13300 2100
F 0 "#FLG0101" H 13300 2175 50  0001 C CNN
F 1 "PWR_FLAG" H 13300 2250 50  0000 C CNN
F 2 "" H 13300 2100 50  0001 C CNN
F 3 "~" H 13300 2100 50  0001 C CNN
	1    13300 2100
	1    0    0    -1  
$EndComp
$Comp
L power:PWR_FLAG #FLG0102
U 1 1
P 13300 2400
F 0 "#FLG0102" H 13300 2475 50  0001 C CNN
F 1 "PWR_FLAG" H 13300 2550 50  0000 C CNN
F 2 "" H 13300 2400 50  0001 C CNN
F 3 "~" H 13300 2400 50  0001 C CNN
	1    13300 2400
	-1   0    0    1   
$EndComp
$Comp
L power:VCC #PWR0101
U 1 1
P 12800 2100
F 0 "#PWR0101" H 12800 1950 50  0001 C CNN
F 1 "VCC" H 12800 2250 50  0000 C CNN
F 2 "" H 12800 2100 50  0001 C CNN
F 3 "" H 12800 2100 50  0001 C CNN
	1    12800 2100
	1    0    0    -1  
$EndComp
$Comp
L power:GND #PWR0102
U 1 1
P 12800 2400
F 0 "#PWR0102" H 12800 2150 50  0001 C CNN
F 1 "GND" H 12800 2250 50  0000 C CNN
F 2 "" H 12800 2400 50  0001 C CNN
F 3 "" H 12800 2400 50  0001 C CNN
	1    12800 2400
	1    0    0    -1  
$EndComp
Text Notes 5850 2950 0    85   ~ 0
2020-02-25\nWhat sort of weird oscillator is this?\nNormally there is an inverting amplifier across the Xtal.
Text Notes 11700 3350 0    75   ~ 0
2020-02-25\nThese "PWR_FLAG" symbols are to indicate that these wires are "Power" connections.\nIC normally have Power inputs, and ERC will generate errors if any of\n the "power connections" of a component is not connected to these\n "PWR_FLAG" symbols.
Text Notes 10200 1900 0    50   ~ 0
2020-02-25\nThese 2 Vcc and GND symbols are from KiCad's own library.\nThese symbols have internal Vcc and GND labels, and\nif you use these throughout your schematic, you can omit the Vcc\nand GND labels generated by the Eagle -> KiCad conversion.
Text Notes 14950 1800 0    50   ~ 0
2020-02-25\nPersonally I would add an Inductor or ferrite core right after the power\nconnector. (And use a bigger connector with screw terminals).
$EndSCHEMATC
